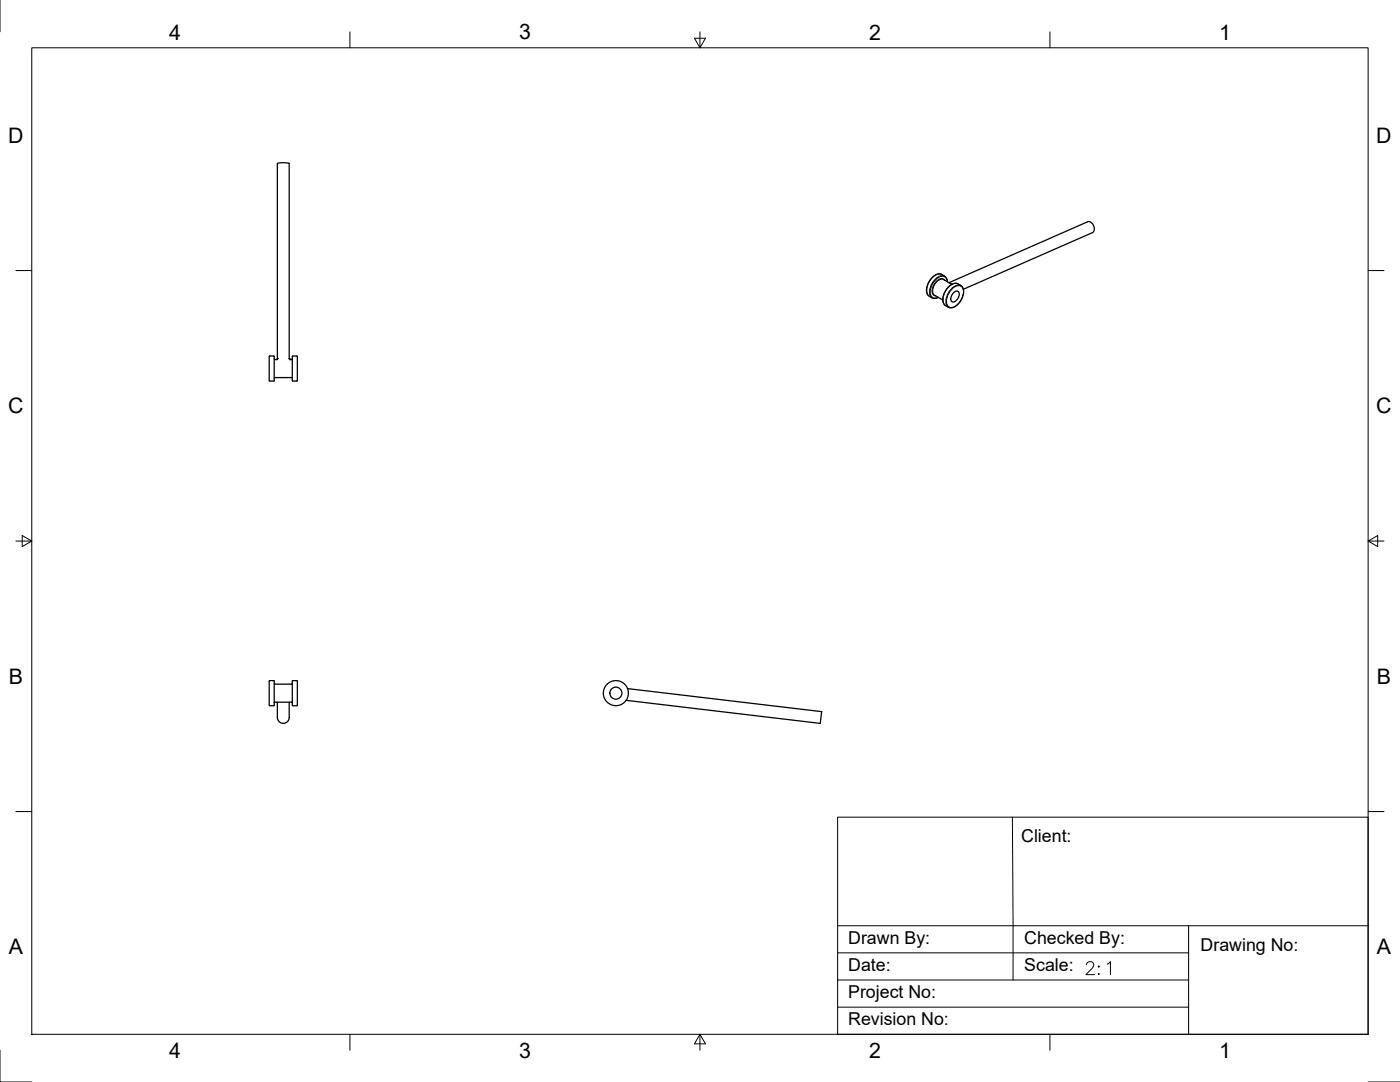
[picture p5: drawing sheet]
<svg xmlns="http://www.w3.org/2000/svg" width="559mm" height="432mm" viewBox="0 0 559 432" stroke-linecap="round" stroke-linejoin="round" font-family="sans-serif">
<!-- layer: Visible -->
<g fill="none" stroke="#000" stroke-width=".51">
<path d="M110.7 65.2v78l-.3 .3-.9-.2M110.7 65.2l2.4-.3 2.3 .3v78l.4 .3 .9-.2M373 117.8l3.3 1.9M376.6 111.6l3.3 1.9M378.1 112.4a2.51 2.51 0 0 0-1.1-2.2l-1.1-.7a4.8 4.8 0 0 0-5.4 3.5l-.6 2a2.94 2.94 0 0 0 1 3.2l1.1 .7a2.58 2.58 0 0 0 2.5-.2M378.6 114.4l.5-.4a3 3 0 0 1 3.3-.7l1.1 .6a4.9 4.9 0 0 1-.4 6.7l-1.1 1.2a3.1 3.1 0 0 1-3.5 .8l-1.1-.6a4.9 4.9 0 0 1 .4-6.7zM378.8 112.8l55.4-24.3a2.6 2.6 0 0 1 2.3 1.5 2.6 2.6 0 0 1-.4 2.8l-51.6 22.6M380.7 116.7a1.21 1.21 0 0 1 1.7-.4 1.21 1.21 0 0 1 .4 1.6 2.68 2.68 0 0 1-2.8 2.5 2.69 2.69 0 0 1 .7-3.7zM107.5 142.1l2 .2-.2 9.8-1.9-.2zM109.5 150.9l7-.2 .2 .2M116.7 142.1l2 .2v9.6l-.2 .2-1.8-.2zM107.5 271.7l2 .1-.2 9.8-1.9-.2z"/>
<path d="M116.7 272.8l-7 .2-.2-.2M116.7 271.7l2 .1v9.6l-.2 .2-1.8-.2zM250.5 274.8l77.5 9.2-.4 2.7-.2 2-77.5-9.2M109.5 280.4l7-.2 .2 .2M110.7 280.2v6.1M110.7 286.3a2.36 2.36 0 0 0 2.4 2.4 2.36 2.36 0 0 0 2.3-2.4M115.4 280.2v6.1"/>
<circle cx="245.8" cy="276.6" r="5"/>
<circle cx="245.8" cy="276.6" r="2.4"/>
</g>
<g fill="#000">
<circle cx="110.3" cy="143.5" r=".25"/>
<circle cx="110.7" cy="143.1" r=".25"/>
<circle cx="115.4" cy="143.1" r=".25"/>
<circle cx="115.8" cy="143.5" r=".25"/>
</g>
<!-- layer: Visible Narrow -->
<path d="M375.9 109.5a4.4 4.4 0 0 0-5 2.9 4.4 4.4 0 0 0 0 5.8M376.6 111.6a3.8 3.8 0 0 0-4.2 3.5l-.1 .7a1.97 1.97 0 0 0 .7 2M377 110.2a4.4 4.4 0 0 0-5 2.9 4.4 4.4 0 0 0 0 5.8M377.1 111.8a2.3 2.3 0 0 0-3.7 .9 4.3 4.3 0 0 0-.8 5.1l.9 .3M378.1 112.4a2.06 2.06 0 0 0-1.2-2 2.06 2.06 0 0 0-2.3 .3 6.4 6.4 0 0 0-2.8 7.6 1.99 1.99 0 0 0 2.7 .3M378.8 112.9l1.1 .6M380 115.4l.6-.6a2.3 2.3 0 0 1 3-.6 2.3 2.3 0 0 1 .9 2.9 6.7 6.7 0 0 1-4.6 5.6 2.22 2.22 0 0 1-2.1-3.1l.8-2.3zM382.4 113.3a4.4 4.4 0 0 0-5 2.9 4.4 4.4 0 0 0 0 5.8M383.6 113.9a4.4 4.4 0 0 0-5.1 2.9 4.4 4.4 0 0 0 .1 5.8" fill="none" stroke="#000" stroke-width=".4"/>
<!-- layer: Border -->
<g fill="none" stroke="#000" stroke-width=".4">
<path d="M0 0v12.7M12.7 19.1h533.4v393.7h-533.4zM139.7 12.7v6.4M277.2 15.3h4.4l-2.2 3.8zM279.4 12.7v6.4M419.1 12.7v6.4M6.3 108h6.4M546.1 108h6.3M6.3 215.9h6.4M8.9 213.7l3.8 2.2-3.8 2.2zM546.1 215.9l3.8 2.2v-4.4l-3.8 2.2h6.3M6.3 323.9h6.4"/>
<path d="M546.1 323.9h6.3M0 419.1v12.7h12.7M139.7 412.8v6.3M279.4 412.8l2.2 3.8h-4.4zM279.4 412.8v6.3M419.1 412.8v6.3M546.1 431.8h12.7"/>
</g>
<!-- layer: Titleblock -->
<path d="M334.3 326.1h211.8v86.7h-211.8zM404.1 326.1l.3 65M334.3 369.4h211.8M474.4 369.4v43.4M334.3 391.1h140.1M334.3 380.3h140.1M334.3 401.9h140.1" fill="none" stroke="#000" stroke-width=".4"/>
<text font-size="9.3" x="432.2" y="390.2">2:1</text>
<g font-size="8.5">
<text x="67.5" y="15.8">4</text>
<text x="207.2" y="15.7">3</text>
<text x="346.9" y="15.8">2</text>
<text x="486.6" y="15.8">1</text>
<text x="3.3" y="57">D</text>
<text x="549.3" y="57">D</text>
<text x="3.3" y="165">C</text>
<text x="549.3" y="165">C</text>
<text x="3.5" y="272.9">B</text>
<text x="549.6" y="272.9">B</text>
<text x="3.5" y="380.9">A</text>
<text x="549.6" y="380.9">A</text>
<text x="67.5" y="422.2">4</text>
<text x="207.2" y="422.1">3</text>
<text x="346.9" y="422.2">2</text>
<text x="486.6" y="422.2">1</text>
</g>
<g font-size="7.1">
<text x="407.6" y="336.2">Client:</text>
<text x="338.6" y="376.6">Drawn By:</text>
<text x="408.8" y="376.7">Checked By:</text>
<text x="479.2" y="379.6">Drawing No:</text>
<text x="338.6" y="387.4">Date:</text>
<text x="408.8" y="387.5">Scale:</text>
<text x="338.6" y="398.3">Project No:</text>
<text x="338.5" y="409.1">Revision No:</text>
</g>
</svg>
